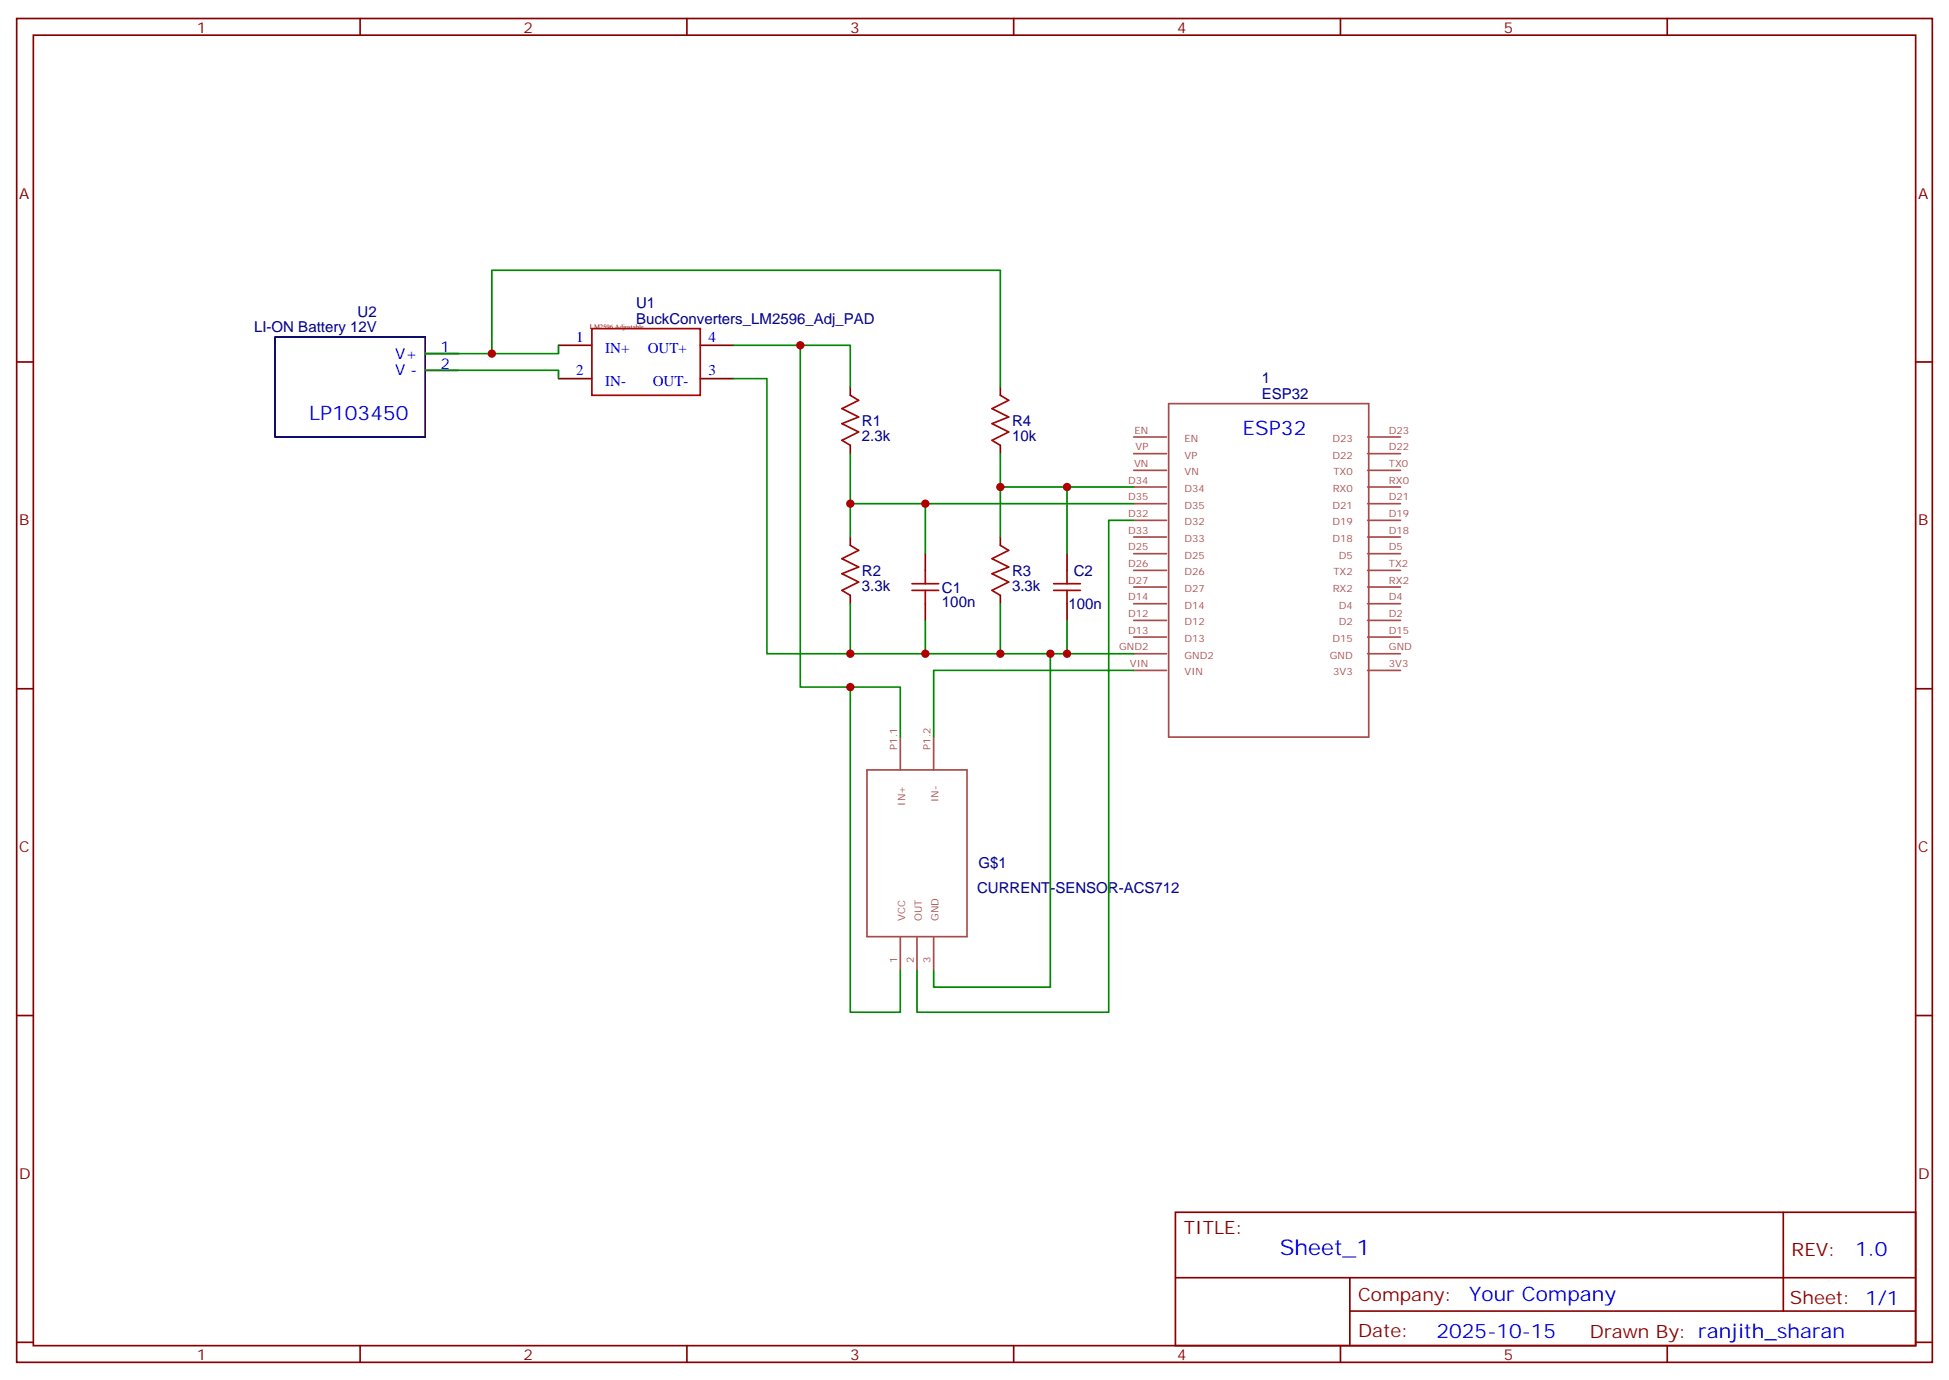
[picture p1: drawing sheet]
<svg xmlns="http://www.w3.org/2000/svg" width="412mm" height="292mm" viewBox="0 0 412 292" stroke-linecap="round" stroke-linejoin="round" font-family="sans-serif">
<g fill="none" stroke="#870000" stroke-width=".35">
<path d="M3.5 3.9h405.4v284.4h-405.4zM7.1 7.4h398.2v277.3h-398.2zM76.2 3.9v3.5M145.3 3.9v3.5M214.5 3.9v3.5M283.6 3.9v3.5M352.8 3.9v3.5M3.5 76.6h3.6M90 74.8h7M90 78.4h7M118.2 73.1h7M148.2 73.1h7"/>
<path d="M405.3 76.6h3.6M118.2 80.1h7M148.2 80.1h7M179.9 81.9v1.7M179.9 94.2v1.8M211.7 81.9v1.7M211.7 94.2v1.8M179.9 113.6v1.8M195.8 117.2v3.5M211.7 113.6v1.8M225.8 117.2v3.5M179.9 126v1.7"/>
<path d="M195.8 127.7v3.6M211.7 126v1.7M225.8 127.7v3.6M3.5 145.7h3.6M405.3 145.7h3.6M3.5 214.9h3.6M405.3 214.9h3.6M248.7 256.5h156.6v28.2h-156.6zM377.3 256.5v20.9M248.7 270.4h156.5M285.6 277.4h119.6M285.6 270.4v14.1"/>
<path d="M3.5 284h3.6M76.2 284.7v3.6M145.3 284.7v3.6M214.5 284.7v3.6M283.6 284.7v3.6M352.8 284.7v3.6M405.3 284h3.6"/>
</g>
<g fill="none" stroke="#a64a4a" stroke-width=".35">
<path d="M239.9 99.5h6.9M239.9 96h6.9M239.9 92.5h6.9M247.3 85.4h42.3v70.6h-42.3zM289.4 99.5h6.9M289.4 96h6.9M289.4 92.5h6.9M239.9 117.2h6.9M239.9 113.6h6.9M239.9 110.1h6.9M239.9 106.6h6.9M239.9 103h6.9"/>
<path d="M289.4 117.2h6.9M289.4 113.6h6.9M289.4 110.1h6.9M289.4 106.6h6.9M289.4 103h6.9M239.9 138.3h6.9M239.9 134.8h6.9M239.9 131.3h6.9M239.9 127.7h6.9M239.9 124.2h6.9M239.9 120.7h6.9M289.4 138.3h6.9"/>
<path d="M289.4 134.8h6.9M289.4 131.3h6.9M289.4 127.7h6.9M289.4 124.2h6.9M289.4 120.7h6.9M190.5 156v6.9M197.6 156v6.9M239.9 141.9h6.9M289.4 141.9h6.9M183.4 162.9h21.2v35.3h-21.2zM190.5 198.4v7M194 198.4v7"/>
<path d="M197.6 198.4v7"/>
</g>
<g fill="none" stroke="#a10000" stroke-width=".35">
<path d="M125.2 69.5h23v14.1h-23zM179.9 83.6l1.8 1.1-3.5 1.8 3.5 1.7-3.5 1.4 3.5 1.8-3.5 1.8 1.7 1M211.7 83.6l1.7 1.1-3.5 1.8 3.5 1.7-3.5 1.4 3.5 1.8-3.5 1.8 1.8 1M179.9 115.4l1.8 1.1-3.5 1.7 3.5 1.8-3.5 1.4 3.5 1.8-3.5 1.7 1.7 1.1M211.7 115.4l1.7 1.1-3.5 1.7 3.5 1.8-3.5 1.4 3.5 1.8-3.5 1.7 1.8 1.1M193 124.9h5.6M193 123.5h5.6M195.8 120.7v2.8M195.8 124.9v2.8M223 124.9h5.6M223 123.5h5.6M225.8 120.7v2.8"/>
<path d="M225.8 124.9v2.8"/>
</g>
<path d="M58.2 71.3h31.8v21.2h-31.8z" fill="none" stroke="#000" stroke-width=".35"/>
<g fill="none" stroke="#008700" stroke-width=".35">
<path d="M90 78.4h28.2v1.7M104.1 74.8v-17.6h107.6v24.7M118.2 73.1v1.7h-28.2M155.2 73.1h24.7v8.8M169.3 73.1v72.3h21.2v10.6M155.2 80.1h7.1v58.2h77.6M179.9 96v17.6M211.7 96v17.6M179.9 106.6h60M195.8 106.6v10.6M211.7 103h28.2M225.8 103v14.2"/>
<path d="M239.9 110.1h-5.3v104.1h-40.6v-8.8M179.9 127.7v10.6M195.8 131.3v7M211.7 127.7v10.6M222.2 138.3v70.6h-24.6v-3.5M225.8 131.3v7M179.9 145.4v68.8h10.6v-8.8M239.9 141.9h-42.3v14.1"/>
</g>
<g fill="#c00">
<circle cx="179.9" cy="138.3" r=".88"/>
<circle cx="211.7" cy="138.3" r=".88"/>
<circle cx="104.1" cy="74.8" r=".88"/>
<circle cx="179.9" cy="106.6" r=".88"/>
<circle cx="225.8" cy="103" r=".88"/>
<circle cx="225.8" cy="138.3" r=".88"/>
<circle cx="195.8" cy="106.6" r=".88"/>
<circle cx="195.8" cy="138.3" r=".88"/>
<circle cx="169.3" cy="73.1" r=".88"/>
<circle cx="179.9" cy="145.4" r=".88"/>
<circle cx="222.3" cy="138.3" r=".88"/>
<circle cx="211.7" cy="103" r=".88"/>
</g>
<text font-size="4.6" fill="#00f" x="270.8" y="265.5">Sheet_1</text>
<g font-size="4.2" fill="#00f">
<text x="65.4" y="88.9">LP103450</text>
<text x="262.9" y="92">ESP32</text>
<text x="392.5" y="265.8">1.0</text>
<text x="310.9" y="275.3">Your Company</text>
<text x="304" y="283.1">2025-10-15</text>
</g>
<g font-size="3.9" fill="#800">
<text x="250.5" y="261.1">TITLE:</text>
<text x="379.1" y="265.8">REV:</text>
<text x="287.4" y="275.3">Company:</text>
<text x="378.7" y="275.9">Sheet: 1/1</text>
<text x="287.4" y="283">Date:</text>
<text x="336.4" y="283.1">Drawn By: ranjith_sharan</text>
</g>
<g font-size="3.2" fill="#800">
<text x="41.6" y="6.9">1</text>
<text x="110.8" y="6.9">2</text>
<text x="179.9" y="6.9">3</text>
<text x="249.1" y="6.9">4</text>
<text x="318.2" y="6.9">5</text>
<text x="4.1" y="42">A</text>
<text x="405.9" y="42">A</text>
<text x="4.1" y="111.2">B</text>
<text x="405.9" y="111.2">B</text>
<text x="4.1" y="180.3">C</text>
<text x="405.9" y="180.3">C</text>
<text x="4.1" y="249.4">D</text>
<text x="405.9" y="249.4">D</text>
<text x="41.6" y="287.7">1</text>
<text x="110.8" y="287.7">2</text>
<text x="179.9" y="287.7">3</text>
<text x="249.1" y="287.7">4</text>
<text x="318.2" y="287.7">5</text>
</g>
<g font-size="3.2" fill="#000080">
<text x="134.6" y="65.3">U1</text>
<text x="53.8" y="70.2">LI-ON Battery 12V</text>
<text x="75.7" y="67.2">U2</text>
<text x="134.6" y="68.5">BuckConverters_LM2596_Adj_PAD</text>
<text x="267" y="81.1">1</text>
<text x="267" y="84.3">ESP32</text>
<text x="182.4" y="93.2">2.3k</text>
<text x="182.4" y="90.1">R1</text>
<text x="214.1" y="93.2">10k</text>
<text x="214.1" y="90.1">R4</text>
<text x="182.4" y="125">3.3k</text>
<text x="182.4" y="121.9">R2</text>
<text x="199.3" y="125.4">C1</text>
<text x="214.1" y="125">3.3k</text>
<text x="214.1" y="121.9">R3</text>
<text x="227.2" y="121.9">C2</text>
<text x="199.3" y="128.5">100n</text>
<text x="226.1" y="128.9">100n</text>
<text x="207" y="183.7">G$1</text>
<text x="206.7" y="189">CURRENT-SENSOR-ACS712</text>
</g>
<g font-size="3.2" fill="#00f">
<text x="83.6" y="75.9">V+</text>
<text x="93.2" y="74.5">1</text>
<text x="93.2" y="78">2</text>
<text x="121.9" y="72.4">1</text>
<text x="128.1" y="74.6">IN+</text>
<text x="137.1" y="74.6">OUT+</text>
<text x="149.9" y="72.4">4</text>
<text x="83.6" y="79.4">V -</text>
<text x="121.9" y="79.4">2</text>
<text x="128.1" y="81.7">IN-</text>
<text x="138.1" y="81.7">OUT-</text>
<text x="149.9" y="79.4">3</text>
</g>
<g font-size="2.1" fill="#a54b4b">
<text x="240.1" y="91.8">EN</text>
<text x="240.3" y="95.3">VP</text>
<text x="250.6" y="93.5">EN</text>
<text x="281.9" y="93.5">D23</text>
<text x="293.9" y="95.3">D22</text>
<text x="293.9" y="91.8">D23</text>
<text x="240" y="98.8">VN</text>
<text x="250.6" y="100.6">VN</text>
<text x="250.6" y="97">VP</text>
<text x="281.9" y="97">D22</text>
<text x="282.2" y="100.6">TX0</text>
<text x="293.9" y="98.8">TX0</text>
<text x="238.7" y="105.9">D35</text>
<text x="238.7" y="102.4">D34</text>
<text x="250.6" y="107.6">D35</text>
<text x="250.6" y="104.1">D34</text>
<text x="281.9" y="107.6">D21</text>
<text x="282" y="104.1">RX0</text>
<text x="293.9" y="105.9">D21</text>
<text x="293.9" y="102.4">RX0</text>
<text x="238.7" y="112.9">D33</text>
<text x="238.7" y="109.4">D32</text>
<text x="250.6" y="111.1">D32</text>
<text x="281.9" y="111.1">D19</text>
<text x="293.9" y="112.9">D18</text>
<text x="293.9" y="109.4">D19</text>
<text x="238.7" y="120">D26</text>
<text x="238.7" y="116.5">D25</text>
<text x="250.6" y="118.2">D25</text>
<text x="250.6" y="114.7">D33</text>
<text x="281.9" y="114.7">D18</text>
<text x="283.3" y="118.2">D5</text>
<text x="293.9" y="120">TX2</text>
<text x="293.9" y="116.5">D5</text>
<text x="238.7" y="123.5">D27</text>
<text x="250.6" y="125.3">D27</text>
<text x="250.6" y="121.7">D26</text>
<text x="282" y="125.3">RX2</text>
<text x="282.2" y="121.7">TX2</text>
<text x="293.9" y="123.5">RX2</text>
<text x="238.7" y="130.6">D12</text>
<text x="238.7" y="127">D14</text>
<text x="250.6" y="128.8">D14</text>
<text x="283.3" y="128.8">D4</text>
<text x="293.9" y="130.6">D2</text>
<text x="293.9" y="127">D4</text>
<text x="236.8" y="137.6">GND2</text>
<text x="238.7" y="134.1">D13</text>
<text x="250.6" y="135.8">D13</text>
<text x="250.6" y="132.3">D12</text>
<text x="281.9" y="135.8">D15</text>
<text x="283.3" y="132.3">D2</text>
<text x="293.9" y="137.6">GND</text>
<text x="293.9" y="134.1">D15</text>
<text x="239.1" y="141.2">VIN</text>
<text x="250.6" y="142.9">VIN</text>
<text x="250.6" y="139.4">GND2</text>
<text x="281.4" y="139.4">GND</text>
<text x="282.1" y="142.9">3V3</text>
<text x="293.9" y="141.2">3V3</text>
<text x="189.8" y="158.6" transform="rotate(-90 189.8 158.6)">P1.1</text>
<text x="196.9" y="158.6" transform="rotate(-90 196.9 158.6)">P1.2</text>
<text x="191.5" y="170.5" transform="rotate(-90 191.5 170.5)">IN+</text>
<text x="198.6" y="169.7" transform="rotate(-90 198.6 169.7)">IN-</text>
<text x="191.5" y="194.8" transform="rotate(-90 191.5 194.8)">VCC</text>
<text x="195.1" y="194.8" transform="rotate(-90 195.1 194.8)">OUT</text>
<text x="198.6" y="194.8" transform="rotate(-90 198.6 194.8)">GND</text>
<text x="189.8" y="203.8" transform="rotate(-90 189.8 203.8)">1</text>
<text x="193.3" y="203.8" transform="rotate(-90 193.3 203.8)">2</text>
<text x="196.9" y="203.8" transform="rotate(-90 196.9 203.8)">3</text>
</g>
<text font-size="1.4" fill="#840000" x="124.8" y="69.5">LM2596 Adjustable</text>
</svg>
